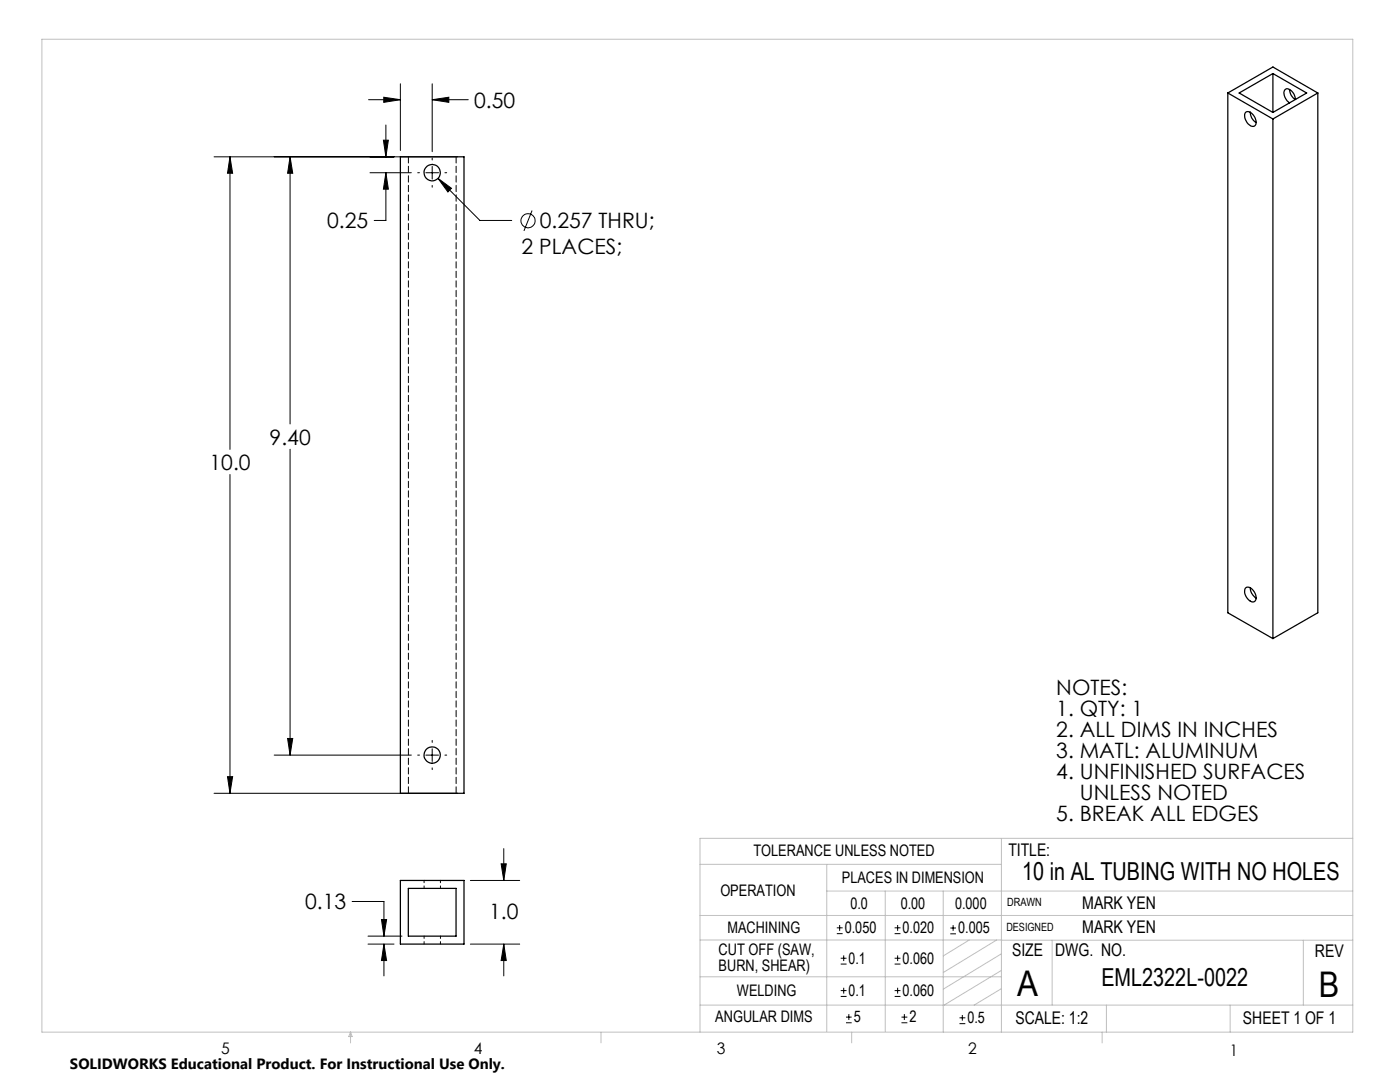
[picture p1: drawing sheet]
<svg xmlns="http://www.w3.org/2000/svg" width="279mm" height="216mm" viewBox="0 0 279 216" stroke-linecap="round" stroke-linejoin="round" font-family="sans-serif">
<g fill="none" stroke="#000" stroke-width=".2">
<path d="M73.6 19.9h6.3M76.6 19.4l3.3 .5-3.3 .5zM79.9 16.7v13.3M86.3 16.7v13.6M86.3 19.9h7.2M86.3 19.9l3.3-.5v1zM42.7 31.3h48.6M45.9 31.3v58.4M45.9 31.3l.5 3.3h-1zM57.9 31.3v53.3M57.9 31.3l.5 3.3h-1zM73.8 34.5h8.3"/>
<path d="M76.5 28h1l-.5 3.3zM77 34.5v9.5h-2.3M77 24.9v6.4M77 34.5l.5 3.2h-1zM83.4 34.5h.3M85 34.5h2.5M86.3 31.5v.4M86.3 33.2v2.5M86.3 37v.4M87.4 35.6l8.4 8.4h6.3M87.4 35.6l2.7 2-.7 .7zM88.8 34.5h.3"/>
<path d="M106.2 42l-1.6 4.1M45.9 94.7v63.6M57.9 89.6v61.1M42.7 158.3h48.6M45.4 155h1l-.5 3.3zM54.7 150.7h27.4M57.4 147.4h1l-.5 3.3zM83.4 150.7h.3M85 150.7h2.5M86.3 147.7v.4M86.3 149.4v2.5M86.3 153.2v.4"/>
<path d="M88.8 150.7h.3M70.3 179.9h6.3v6.9M93.9 175.7h9.8M100 172.4h1l-.5 3.3zM100.5 169.3v6.4M73.4 188.4h5.2M73.4 186.8h6.8M76.1 183.5h1.1l-.6 3.3zM76.6 188.4v6.3M76.6 188.4l.6 3.3h-1.1zM93.9 188.4h9.8M100.5 188.4v6.3"/>
<path d="M100.5 188.4l.5 3.3h-1zM167 186.3h1.2M167 185.1h1.2M167.6 184.6v1.1M167.8 198.8h1.1M167.8 197.7h1.1M167.8 192.4h1.1M167.8 191.2h1.1M168.4 190.6v1.2M168.4 197.1v1.2M178.5 198.8h1.2M178.5 197.7h1.2"/>
<path d="M178.5 192.4h1.2M178.5 191.2h1.2M178.5 186.3h1.2M178.5 185.1h1.2M179.1 184.6v1.1M179.1 190.6v1.2M179.1 197.1v1.2M189.7 185.2h1.1M189.7 186.3h1.1M190.2 184.6v1.1M168.8 204.1h1.2M168.8 203h1.2"/>
<path d="M169.4 202.4v1.1M179.9 204.1h1.2M179.9 203h1.2M180.5 202.4v1.1M191.5 204.3h1.2M191.5 203.1h1.2M192.1 202.5v1.2"/>
<circle cx="105.4" cy="44" r="1.41"/>
</g>
<g fill="none" stroke="#c0c0c0" stroke-width=".2">
<path d="M8.4 7.8h261.6v198.2h-261.6zM139.7 172.5h60.1M165 177.8h105M165 172.5v33.3M176.7 177.8v28M188.2 177.8v28.2M199.8 167.3v38.7M270 167.3h-130.3v38.7M139.7 182.7h130.3M139.7 187.6h60.2M139.7 194.9h60.1M193.4 187.6l-5.2 3.1"/>
<path d="M198.9 187.6l-10.7 6.5M199.8 187.6h70.2M199.8 197.3l-5.4 3.3M199.8 193.6l-11.6 7.1M199.8 190.3l-11.6 7.1M210 187.6v13M260.1 187.6v13M70 206v2.1M70 206l.3 .8h-.7zM119.9 206v2.1M139.7 200.6h130.3M170 206v2.1"/>
<path d="M220 206v2.1M220.8 200.6v5.4M245.5 200.6v5.4"/>
</g>
<path d="M45.4 155h1l-.5 3.3zM45.9 31.3l.5 3.3h-1zM87.4 35.6l2 2.7 .7-.7zM77 34.5l.5 3.2h-1zM76.5 28h1l-.5 3.3zM76.6 19.4l3.3 .5-3.3 .5zM86.3 19.9l3.3-.5v1zM57.9 31.3l.5 3.3h-1zM57.4 147.4h1l-.5 3.3zM100 172.4h1l-.5 3.3zM100.5 188.4l.5 3.3h-1zM76.1 183.5h1.1l-.6 3.3zM76.6 188.4l.6 3.3h-1.1z" fill="#000"/>
<g fill="none" stroke="#000" stroke-width=".25">
<path d="M245 18.6l9-5.2 9 5.2M245 18.6l9 5.1M245 18.6v103.7l9 5.1M254 14.7l6.8 3.9-6.8 3.8M254 14.7l-6.7 3.9 6.7 3.8M254 14.7v7.7M257.4 17.9a2.55 2.55 0 0 0 1.1 2M258.6 19.8a2.22 2.22 0 0 0-1.8-2.1l-.3 .1a2 2 0 0 0 .9 2.7M263 18.6l-9 5.1M263 18.6v103.7l-9 5.1M79.9 31.3h12.7v127h-12.7zM248.6 22.4a1.44 1.44 0 0 1 1.9 1.1l.2 .7a.76 .76 0 0 1-.3 .9 .76 .76 0 0 1-1-.1 2.1 2.1 0 0 1-.8-2.6z"/>
<path d="M249.5 22.4a2.37 2.37 0 0 0 1.2 2M254 23.7v103.7M248.5 117.4a1.24 1.24 0 0 1 1.9 .8l.2 .7a.82 .82 0 0 1-.2 1.1 .82 .82 0 0 1-1.1-.2 2.1 2.1 0 0 1-.8-2.4zM249.5 117.3a2.48 2.48 0 0 0 1.2 2M79.9 175.7h12.7v12.7h-12.7zM81.5 177.3h9.5v9.5h-9.5z"/>
<circle cx="86.3" cy="34.4" r="1.64"/>
<circle cx="86.3" cy="150.7" r="1.63"/>
</g>
<path d="M81.5 31.3v127M91 31.3v127" fill="none" stroke="#000" stroke-width=".2" stroke-dasharray="1.3 .6"/>
<path d="M84.6 175.7v1.5M87.9 177.2v-1.5M84.6 186.8v1.6M87.9 188.4v-1.6" fill="none" stroke="#000" stroke-width=".2" stroke-dasharray="1.3 .6" stroke-dashoffset=".8"/>
<g font-size="7.1">
<text x="203" y="198.7">A</text>
<text x="263.2" y="198.9">B</text>
</g>
<g font-size="4.9">
<text x="204" y="175.7">10 in AL TUBING WITH NO HOLES</text>
<text x="219.8" y="196.7">EML2322L-0022</text>
</g>
<g font-size="4.2">
<text x="94.6" y="21.5">0.50</text>
<text x="65.3" y="45.6">0.25</text>
<text x="107.7" y="45.6">0.257 THRU;</text>
<text x="104.1" y="50.7">2 PLACES;</text>
<text x="53.8" y="88.7">9.40</text>
<text x="41.8" y="93.8">10.0</text>
<text x="210.8" y="138.7">NOTES:</text>
<text x="210.8" y="142.9">1. QTY: 1</text>
<text x="210.8" y="147.1">2. ALL DIMS IN INCHES</text>
<text x="210.8" y="151.3">3. MATL: ALUMINUM</text>
<text x="210.8" y="155.4">4. UNFINISHED SURFACES</text>
<text x="215.5" y="159.6">UNLESS NOTED</text>
<text x="210.8" y="163.8">5. BREAK ALL EDGES</text>
<text x="60.9" y="181.5">0.13</text>
<text x="97.6" y="183.3">1.0</text>
</g>
<g font-size="3.5">
<text x="201.2" y="170.7">TITLE:</text>
<text x="216" y="181.4">MARK YEN</text>
<text x="202" y="190.8">SIZE</text>
<text x="210.6" y="190.8">DWG. NO.</text>
<text x="216" y="186.2">MARK YEN</text>
<text x="262.4" y="190.9">REV</text>
<text x="202.7" y="204.4">SCALE: 1:2</text>
<text x="248.1" y="204.4">SHEET 1 OF 1</text>
</g>
<g font-size="3.2">
<text x="150.4" y="170.8">TOLERANCE UNLESS NOTED</text>
<text x="143.8" y="178.9">OPERATION</text>
<text x="168" y="176.2">PLACES IN DIMENSION</text>
<text x="169.7" y="181.4">0.0</text>
<text x="179.8" y="181.4">0.00</text>
<text x="190.6" y="181.4">0.000</text>
<text x="143.4" y="190.5">CUT OFF (SAW,</text>
<text x="145.2" y="186.2">MACHINING</text>
<text x="168.6" y="186.2">0.050</text>
<text x="180.1" y="186.2">0.020</text>
<text x="191.2" y="186.2">0.005</text>
<text x="143.4" y="193.7">BURN, SHEAR)</text>
<text x="169.4" y="192.3">0.1</text>
<text x="180.1" y="192.3">0.060</text>
<text x="147.1" y="198.7">WELDING</text>
<text x="169.4" y="198.7">0.1</text>
<text x="180.1" y="198.7">0.060</text>
<text x="142.8" y="204">ANGULAR DIMS</text>
<text x="170.4" y="204">5</text>
<text x="181.5" y="204">2</text>
<text x="193.1" y="204.2">0.5</text>
<text x="44.2" y="210.4">5</text>
<text x="94.6" y="210.3">4</text>
<text x="143.1" y="210.4">3</text>
<text x="193.2" y="210.3">2</text>
<text x="245.4" y="210.6">1</text>
</g>
<text font-size="3" x="14" y="213.3">SOLIDWORKS Educational Product. For Instructional Use Only.</text>
<g font-size="2.3">
<text x="200.8" y="185.7">DESIGNED</text>
<text x="201" y="180.9">DRAWN</text>
</g>
</svg>
